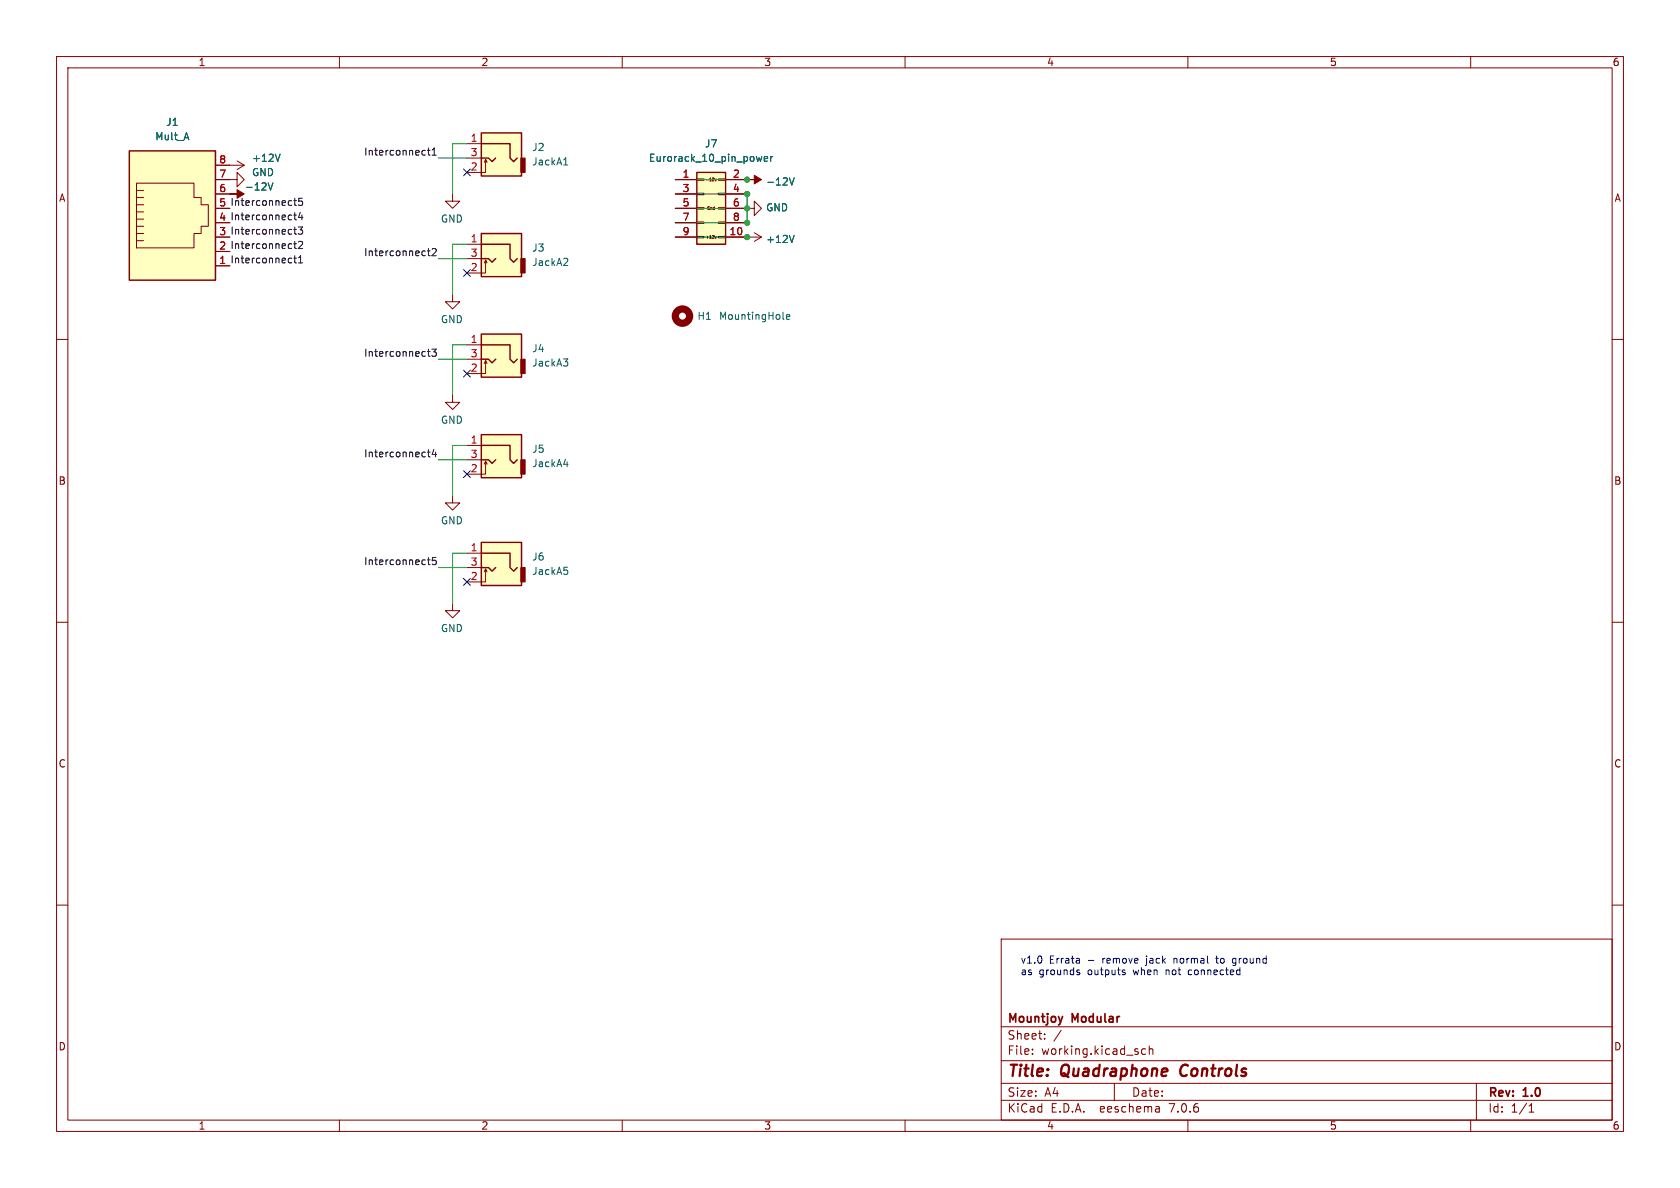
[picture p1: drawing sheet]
<svg xmlns="http://www.w3.org/2000/svg" width="297mm" height="210mm" viewBox="0 0 297 210" stroke-linecap="round" stroke-linejoin="round" font-family="sans-serif">
<g fill="none" stroke="#840000" stroke-width=".18">
<path d="M10 10h277v190h-277zM12 12h273v186h-273zM60 10v2M110 10v2M160 10v2M210 10v2M260 10v2M24.1 38.7h1.3M24.1 37.5h1.3M24.1 36.2h1.3M24.1 32.4h10.2v2.5h1.3v1.3h1.2v3.8h-1.2v1.3h-1.3v2.5h-10.2zM24.1 34.9h1.3"/>
<path d="M24.1 33.7h1.3M38.1 31.8h3.8v-1.3l1.3 1.3-1.3 1.2v-1.2M38.1 36.8h2.5M38.1 34.3h2.5M38.1 29.2h5.1M41.9 28.4l1.3 .8M43.2 29.2l-1.3 .8M80 34.3v1.3h-1.3l1.3 1.2 1.3-1.2h-1.3M82.5 25.4h2.6M82.5 27.9h2.6M85.9 28.2l-.3 .5M86.1 28.7l-.2-.5v2.3h-3.4"/>
<path d="M119.4 36.8h3.8M119.4 34.3h3.8M119.4 31.8h3.8M119.4 39.4h3.8M123.2 39.2h1.3v.3h-1.3zM123.2 36.7h1.3v.3h-1.3zM123.2 34.2h1.3v.2h-1.3zM123.2 31.6h1.3v.3h-1.3zM125.6 31.5v.5M126 31.5h.1l.1 .1-.3 .4h.3M126.4 31.6l.1 .4 .1-.4M127 39.2h1.3v.3h-1.3z"/>
<path d="M127 36.7h1.3v.3h-1.3zM127 34.2h1.3v.2h-1.3zM127 31.6h1.3v.3h-1.3zM128.3 36.8h5v-1.2l1.3 1.2-1.3 1.3v-1.3M128.3 34.3h3.8M128.3 31.8h3.8M128.3 39.4h3.8M10 60h2M24.1 42.5h1.3M24.1 41.3h1.3M24.1 40h1.3M38.1 41.9h2.5"/>
<path d="M38.1 47h2.5M80 52.1v1.2h-1.3l1.3 1.3 1.3-1.3h-1.3M82.5 43.2h2.6M82.5 45.7h2.6M85.9 46l-.3 .5M86.1 46.5l-.2-.5v2.3h-3.4M119.4 41.9h3.8M123.2 41.8h1.3v.2h-1.3zM125.6 41.7v.4M126 41.7h.2M126.4 41.8l.1 .3 .1-.3M127 41.8h1.3v.2h-1.3z"/>
<path d="M128.3 41.9h6.3M133.3 41.1l1.3 .8M134.6 41.9l-1.3 .8M285 60h2M80 69.9v1.2h-1.3l1.3 1.3 1.3-1.3h-1.3M82.5 61h2.6M82.5 63.5h2.6M82.5 78.7h2.6M85.9 63.8l-.3 .5M86.1 64.3l-.2-.5v2.2h-3.4M80 87.6v1.3h-1.3l1.3 1.3 1.3-1.3h-1.3M82.5 81.3h2.6"/>
<path d="M82.5 97.8h2.6M85.9 81.5l-.3 .5M86.1 82l-.2-.5v2.3h-3.4M10 110h2M80 106.7v1.3h-1.3l1.3 1.2 1.3-1.2h-1.3M82.5 100.3h2.6M85.9 100.6l-.3 .5M86.1 101.1l-.2-.5v2.3h-3.4M285 110h2M10 160h2M285 160h2M177 166h108v32h-108z"/>
<path d="M60 198v2M110 198v2M160 198v2M177 194.5h108M177 191.5h108M177 187.5h108M177 181.5h108M182.5 186.3v.1M182.5 185.5v.1M184.7 183.6v.1M184.7 182.8v.1M187.6 182.1l-1.3 2"/>
<path d="M197 191.5v3M202.5 185.5l-.4-.1-.3 .3v.4l.2 .2h.5M203.2 185.5l.2-.1 .3 .1 .1 .9M203.2 184.9v1.5M204.9 195.7l.1 .9M205 196.5l-.2 .1M205 196h-.2M210 198v2M260 198v2M261 191.5v6.5M270.3 196.6h.9M270.3 195.5l.4-.4v1.5"/>
</g>
<path d="M208.9 188.5a1.27 1.27 0 0 0 0 1.6" fill="none" stroke="#840000" stroke-width=".4"/>
<g fill="none" stroke="#006464" stroke-width=".18">
<path d="M47.4 32.3l.4 1.3 .5-1.3M49.5 27.2l-.4 1.3M99.7 29.2h.7M134.7 27.7l-.3 .8-.2-.6M135.1 28.1l.6-.1-.1-.3h-.3l-.2 .2 .1 .6h.4M136.3 27.7v.8M136.6 27.7l-.3 .2M139.6 31.4l.4 1.3 .4-1.3M99.6 46.9h.8M100.3 45.8v.4M138.4 56.3l.2 .2M139 56l.6-.1v-.2l-.4-.1-.2 .2 .1 .6h.5"/>
<path d="M140.4 41.6l-.4 1.3M99.6 63.4h.8l-.4 .5M100.3 64v.6M99.7 82.1h.7M100.3 100.9v.5"/>
</g>
<g fill="#ffffc2" stroke="#ffffc2" stroke-width=".18">
<path d="M22.9 26.7h15.2v22.8h-15.2z"/>
<path d="M85.1 59.1h7.1v7.6h-7.1z"/>
<path d="M85.1 76.8h7.1v7.7h-7.1z"/>
<path d="M85.1 95.9h7.1v7.6h-7.1z"/>
<path d="M85.1 23.5h7.1v7.6h-7.1z"/>
<path d="M85.1 41.3h7.1v7.6h-7.1z"/>
<path d="M123.2 30.5h5.1v12.7h-5.1z"/>
</g>
<g fill="none" stroke="#840000" stroke-width=".25">
<path d="M22.9 26.7h15.2v22.8h-15.2zM85.1 23.5h7.1v7.6h-7.1zM85.1 27.9h1.3l.6 .7 .6-.7M85.1 25.4h5.1v2.5l.6 .7 .6-.7M123.2 30.5h5.1v12.7h-5.1zM85.1 59.1h7.1v7.6h-7.1zM85.1 41.3h7.1v7.6h-7.1zM85.1 45.7h1.3l.6 .7 .6-.7M85.1 43.2h5.1v2.5l.6 .7 .6-.7M85.1 76.8h7.1v7.7h-7.1zM85.1 63.5h1.3l.6 .6 .6-.6M85.1 61h5.1v2.5l.6 .6 .6-.6"/>
<path d="M85.1 78.7h5.1v2.6l.6 .6 .6-.6M85.1 95.9h7.1v7.6h-7.1zM85.1 81.3h1.3l.6 .6 .6-.6M85.1 97.8h5.1v2.5l.6 .7 .6-.7M85.1 100.3h1.3l.6 .7 .6-.7"/>
</g>
<g fill="#840000" stroke="#840000" stroke-width=".18">
<path d="M40.6 34.3h1.3v-.8l1.3 .8-1.3 .8v-.8z"/>
<path d="M92.1 63.5h.7v2.5h-.7z"/>
<path d="M92.1 81.3h.7v2.5h-.7z"/>
<path d="M92.1 100.3h.7v2.6h-.7z"/>
<path d="M92.1 27.9h.7v2.6h-.7z"/>
<path d="M92.1 45.7h.7v2.6h-.7z"/>
<path d="M132.1 31.8h1.2v-.8l1.3 .8-1.3 .7v-.7z"/>
</g>
<circle cx="120.6" cy="55.9" r="1.27" fill="none" stroke="#840000" stroke-width="1.3"/>
<g fill="none" stroke="#0f0f0f" stroke-width=".18">
<path d="M51.9 35.5h.5M51.9 38h.5M52.1 35v1.1l.3 .2M52.1 37.6v1.1l.3 .2M53.1 37.5l-.3 .9h.8M53.4 38v.9M53.4 35h-.6v.7l.2-.2 .4 .1 .1 .2-.1 .4-.1 .1-.5-.1M75.6 26.6h.4M75.7 26.2v1l.3 .2M76.4 27.4h.7M76.4 26.5l.4-.3v1.2M51.9 45.6h.5"/>
<path d="M51.9 40.6h.5M51.9 43.1h.5M52.1 42.7v1.1l.3 .1M52.1 40.1v1.1l.3 .2M52.1 45.2v1.1l.3 .2M52.7 40.1h.8l-.4 .5 .3 .1v.6l-.1 .1-.6-.1M52.8 42.8l.5-.1 .2 .3-.8 .9h.8M52.8 46.5h.7M52.8 45.6l.3-.4v1.3M75.6 44.4h.4M75.7 43.9v1.1l.3 .2M76.4 44.1l.5-.2 .2 .4-.8 .9h.8"/>
<path d="M75.6 79.9h.4M75.6 62.1h.4M75.7 61.7v1.1l.3 .2M75.7 79.5v1.1l.3 .2M76.3 61.7h.8l-.4 .5 .4 .1v.6l-.2 .1-.6-.1M76.7 79.4l-.3 .9h.8M77 79.9v.9M75.6 99h.4M75.7 98.5v1.1l.3 .2M77.1 98.5h-.6l-.1 .7 .2-.2 .4 .1 .1 .2v.4l-.2 .1-.5-.1"/>
</g>
<path d="M190.5 171.9h.3l.1 .2-.2 .2h-.2M190.5 171.5h.3M198.8 171.9l.1 .2-.1 .2M198.8 171.5h.1M207.5 169.4v.9M207.7 169.4l-.2 .1M210.3 171.5l-.2 .2v.4l.2 .2M214.9 169.4h.5M215.1 169v1.1l.3 .2M217.9 170.1l.2 .2 .4-.1M218.4 170.6h.1M218.5 169.5l-.4-.1-.2 .1" fill="none" stroke="#0000c2" stroke-width=".18"/>
<g fill="none" stroke="#009600" stroke-width=".18">
<path d="M77.5 27.9h5M82.5 25.4h-2.5v8.9M119.4 34.3h12.7v5.1h-12.7M119.4 31.8h12.7M119.4 36.8h12.7M77.5 45.7h5M82.5 43.2h-2.5v8.9M119.4 41.9h12.7M77.5 63.5h5M82.5 61h-2.5v8.9M82.5 78.7h-2.5v8.9M77.5 81.3h5"/>
<path d="M82.5 97.8h-2.5v8.9M77.5 100.3h5"/>
</g>
<path d="M81.9 29.9l1.3 1.2M83.2 29.9l-1.3 1.2M81.9 47.7l1.3 1.2M83.2 47.7l-1.3 1.2M81.9 65.4l1.3 1.2M83.2 65.4l-1.3 1.2M81.9 83.2l1.3 1.2M83.2 83.2l-1.3 1.2M81.9 102.3l1.3 1.2M83.2 102.3l-1.3 1.2" fill="none" stroke="#000084" stroke-width=".18"/>
<g fill="#009600" stroke="#009600" stroke-width=".18">
<circle cx="132.1" cy="41.9" r=".46"/>
<circle cx="132.1" cy="36.8" r=".46"/>
<circle cx="132.1" cy="39.4" r=".46"/>
<circle cx="132.1" cy="31.8" r=".46"/>
<circle cx="132.1" cy="34.3" r=".46"/>
</g>
<g font-size="2.8" fill="#840000">
<text x="178" y="190.9">Title:</text>
<text x="187.7" y="190.9">Quadraphone</text>
<text x="209.5" y="190.9">Controls</text>
</g>
<g font-size="2.1" fill="#840000">
<text x="178" y="184">Sheet:</text>
<text x="178" y="181.2">Mountjoy</text>
<text x="189.6" y="181.2">Modular</text>
<text x="178" y="186.7">File:</text>
<text x="184.1" y="186.7">working.kicad_sch</text>
<text x="178" y="196.9">KiCad</text>
<text x="178" y="194.1">Size:</text>
<text x="184.7" y="194.1">A4</text>
<text x="185.7" y="196.9">E.D.A.</text>
<text x="194.6" y="196.9">eeschema</text>
<text x="200" y="194.1">Date:</text>
<text x="207" y="196.9">7.0.6</text>
<text x="263" y="194.3">Rev:</text>
<text x="263" y="196.9">Id:</text>
<text x="267.1" y="196.9">1/1</text>
<text x="269.4" y="194.3">1.0</text>
</g>
<g font-size="1.8" fill="#840000">
<text x="35" y="11.9">1</text>
<text x="85" y="11.9">2</text>
<text x="135" y="11.9">3</text>
<text x="185" y="11.9">4</text>
<text x="235" y="11.9">5</text>
<text x="285" y="11.9">6</text>
<text x="10.3" y="35.9">A</text>
<text x="285.3" y="35.9">A</text>
<text x="38.7" y="39.1">4 Interconnect4</text>
<text x="38.7" y="44.2">2 Interconnect2</text>
<text x="10.3" y="85.9">B</text>
<text x="285.3" y="85.9">B</text>
<text x="10.3" y="135.9">C</text>
<text x="285.3" y="135.9">C</text>
<text x="10.3" y="185.9">D</text>
<text x="285.3" y="185.9">D</text>
<text x="35" y="199.9">1</text>
<text x="85" y="199.9">2</text>
<text x="135" y="199.9">3</text>
<text x="185" y="199.9">4</text>
<text x="235" y="199.9">5</text>
<text x="285" y="199.9">6</text>
</g>
<g font-size="1.8" fill="#006464">
<text x="29.3" y="22.5">J1</text>
<text x="27.4" y="25">Mult_A</text>
<text x="44.5" y="28.8">+12V</text>
<text x="94" y="26.9">J2</text>
<text x="94" y="29.4">JackA1</text>
<text x="114.6" y="28.8">Eurorack_10_pin_power</text>
<text x="124.5" y="26.3">J7</text>
<text x="43.2" y="33.9">-12V</text>
<text x="44.5" y="31.3">GND</text>
<text x="135.3" y="33">-12V</text>
<text x="77.8" y="39.5">GND</text>
<text x="135.3" y="37.6">GND</text>
<text x="94" y="44.7">J3</text>
<text x="94" y="47.2">JackA2</text>
<text x="135.3" y="43.2">+12V</text>
<text x="77.8" y="57.3">GND</text>
<text x="123.2" y="56.7">H1</text>
<text x="127" y="56.7">MountingHole</text>
<text x="94" y="62.5">J4</text>
<text x="94" y="65">JackA3</text>
<text x="77.8" y="75.1">GND</text>
<text x="94" y="80.2">J5</text>
<text x="94" y="82.8">JackA4</text>
<text x="77.8" y="92.9">GND</text>
<text x="94" y="99.3">J6</text>
<text x="94" y="101.8">JackA5</text>
<text x="77.8" y="111.9">GND</text>
</g>
<g font-size="1.8" fill="#a90000">
<text x="38.7" y="29">8</text>
<text x="83.1" y="25.1">1</text>
<text x="83.1" y="27.7">3</text>
<text x="38.7" y="34">6</text>
<text x="38.7" y="31.5">7</text>
<text x="83.1" y="30.2">2</text>
<text x="120.6" y="31.5">1</text>
<text x="120.6" y="34">3</text>
<text x="129.5" y="31.5">2</text>
<text x="129.5" y="34">4</text>
<text x="38.7" y="41.7">3</text>
<text x="38.7" y="39.1">4</text>
<text x="38.7" y="36.6">5</text>
<text x="120.6" y="36.6">5</text>
<text x="120.6" y="39.1">7</text>
<text x="120.6" y="41.7">9</text>
<text x="128.9" y="41.7">10</text>
<text x="129.5" y="36.6">6</text>
<text x="129.5" y="39.1">8</text>
<text x="38.7" y="46.7">1</text>
<text x="38.7" y="44.2">2</text>
<text x="83.1" y="42.9">1</text>
<text x="83.1" y="45.5">3</text>
<text x="83.1" y="48">2</text>
<text x="83.1" y="60.7">1</text>
<text x="83.1" y="65.8">2</text>
<text x="83.1" y="63.2">3</text>
<text x="83.1" y="78.5">1</text>
<text x="83.1" y="83.6">2</text>
<text x="83.1" y="81">3</text>
<text x="83.1" y="97.5">1</text>
<text x="83.1" y="100.1">3</text>
<text x="83.1" y="102.6">2</text>
</g>
<g font-size="1.8" fill="#0f0f0f">
<text x="64.3" y="27.6">Interconnect1</text>
<text x="38.7" y="41.7">3 Interconnect3</text>
<text x="38.7" y="36.6">5 Interconnect5</text>
<text x="38.7" y="46.7">1 Interconnect1</text>
<text x="64.3" y="45.4">Interconnect2</text>
<text x="64.3" y="63.2">Interconnect3</text>
<text x="64.3" y="80.9">Interconnect4</text>
<text x="64.3" y="100">Interconnect5</text>
</g>
<g font-size="1.8" fill="#0000c2">
<text x="180.3" y="170.4">v1.0</text>
<text x="180.3" y="172.5">as</text>
<text x="183.7" y="172.5">grounds</text>
<text x="185.5" y="170.4">Errata</text>
<text x="192.4" y="172.5">outputs</text>
<text x="192.4" y="170.4">-</text>
<text x="195.2" y="170.4">remove</text>
<text x="200.7" y="172.5">when</text>
<text x="203.1" y="170.4">jack</text>
<text x="206.6" y="172.5">not</text>
<text x="208.1" y="170.4">normal</text>
<text x="210.7" y="172.5">connected</text>
<text x="215.9" y="170.4">to</text>
<text x="219" y="170.4">ground</text>
</g>
<g font-size=".7" fill="#840000">
<text x="124.6" y="32.2">-12v</text>
<text x="124.8" y="37.3">Gnd</text>
<text x="124.6" y="42.4">+12v</text>
</g>
</svg>
